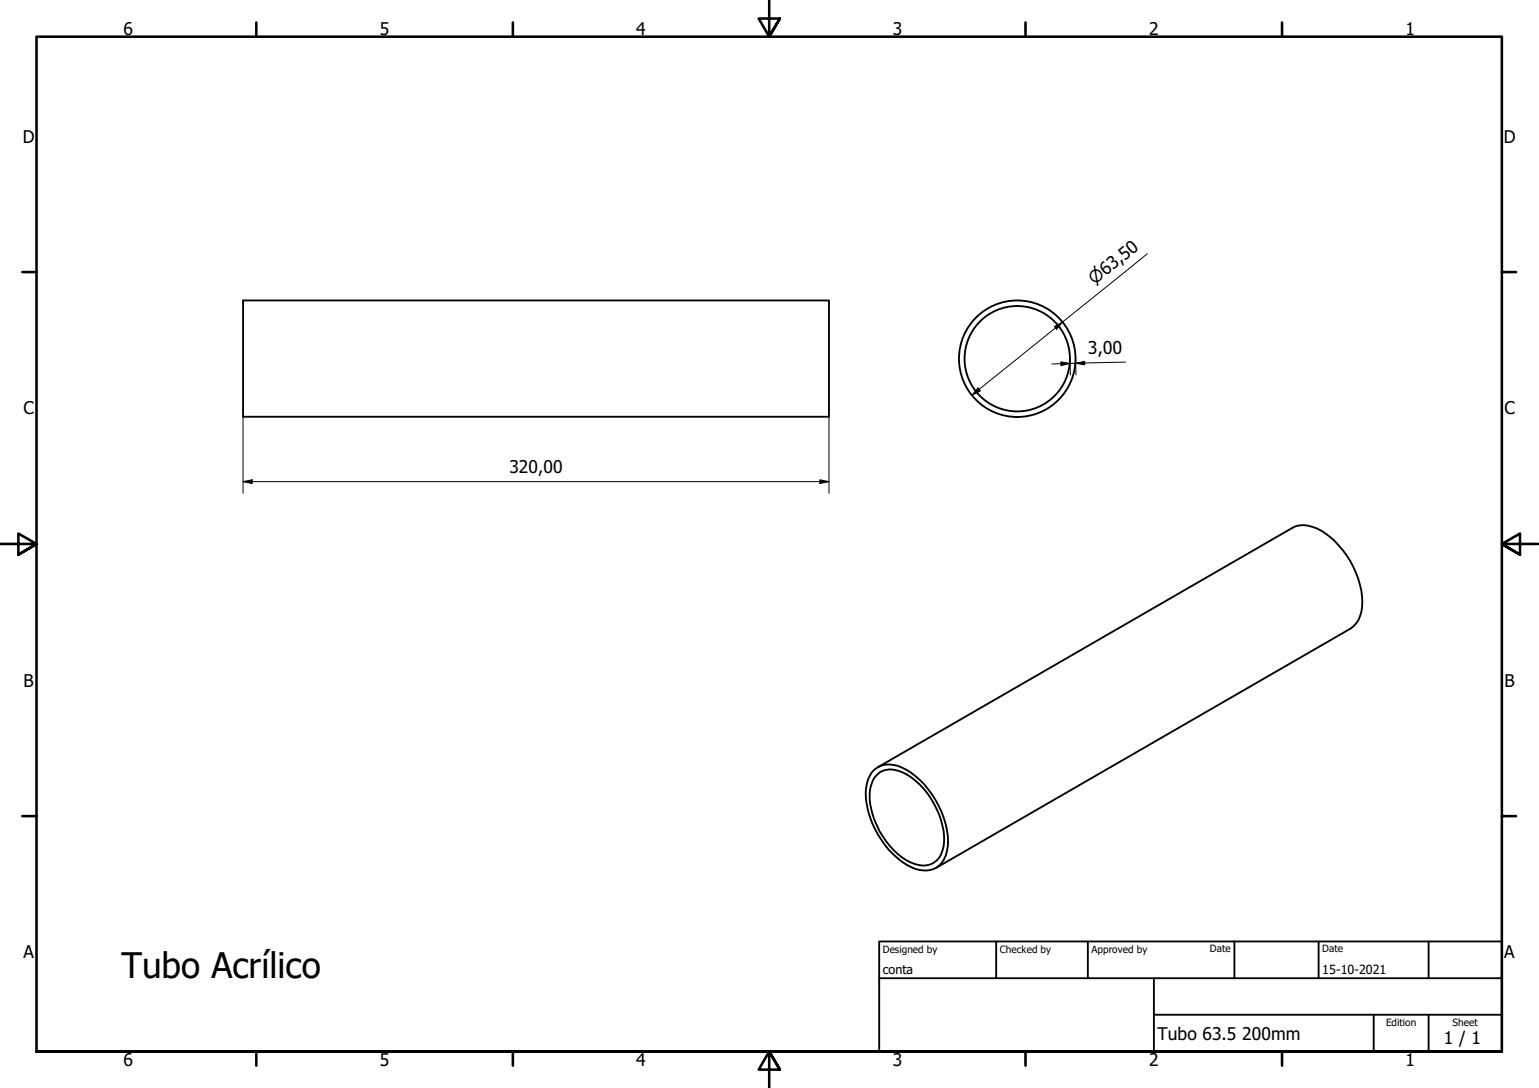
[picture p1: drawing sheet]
<svg xmlns="http://www.w3.org/2000/svg" width="420mm" height="297mm" viewBox="0 0 420 297" stroke-linecap="round" stroke-linejoin="round" font-family="sans-serif">
<!-- layer: Visible (ISO) -->
<g fill="none" stroke="#000" stroke-width=".51">
<path d="M66.4 82h159.9v31.8h-159.9zM238.8 210a7.4 7.4 0 0 1 8.8 .2 24.5 24.5 0 0 1 11.2 20.9 7 7 0 0 1-4.2 6.2 9.2 9.2 0 0 1-8.3-2 24.5 24.5 0 0 1-9.9-20 8 8 0 0 1 2.4-5.3zM239.5 211.5a5.8 5.8 0 0 1 6.9-.6 21.8 21.8 0 0 1 11.3 18.8 6.7 6.7 0 0 1-3.6 6.3 8.4 8.4 0 0 1-7.7-1.8 22.3 22.3 0 0 1-9-17.6 8.2 8.2 0 0 1 2.1-5.1zM239.6 209.5l113.2-65.4a8.6 8.6 0 0 1 9.1 1.6 24.6 24.6 0 0 1 10 18.6 8.4 8.4 0 0 1-3.2 7.3l-113.2 65.4"/>
<circle cx="277.7" cy="97.9" r="14.4"/>
<circle cx="277.7" cy="97.9" r="15.9"/>
</g>
<!-- layer: Border (ISO) -->
<g fill="none" stroke="#000" stroke-width=".7">
<path d="M70 6.1v3.9M140 6.1v3.9M210 0v10l-2.9-4.9h5.8l-2.9 4.9 2.9-4.9M280 6.1v3.9M350 6.1v3.9M6.1 74.3h3.9M410 74.3h3.9M0 148.5h10l-5-2.8v5.7l5-2.9-5 2.9M420 148.5h-10l5-2.8v5.7l-5-2.9 5 2.9M6.1 222.8h3.9M410 222.8h3.9M10 287.1v-277.1h400v277.1h-400h400"/>
<path d="M70 287.1v3.8M140 287.1v3.8M212.9 292l-2.9-4.9 2.9 4.9h-5.8l2.9-4.9v9.9M280 287.1v3.8M350 287.1v3.8"/>
</g>
<!-- layer: Title (ISO) -->
<path d="M240 257h170v30.1h-170zM272 257v10.1M297 257v10.1M337 257v10.1M360 257v10.1M390 257v10.1M240 267.1h170M315 277h95M315 267.1v20M375 277v10.1M390 277v10.1" fill="none" stroke="#000" stroke-width=".51"/>
<!-- layer: Dimension (ISO) -->
<g fill="none" stroke="#000" stroke-width=".27">
<path d="M313.2 69.3l-47.8 38.6M287.8 89.1l2.3-1.2-1.6 2zM289.6 98.8l2.6 .4-2.5 .6zM292.1 97.5l.1 4.9M293.6 99.2l2.5-.5 .1 .9zM293.6 97.5l.2 4.8M307.3 98.9l-20.2 .5M66.4 113.8v20.9M226.3 113.8v20.9M267 105.9l.7 .8-2.3 1.2zM66.4 131.5l2.4-.5v1zM66.4 131.5h159.9"/>
<path d="M223.8 131l2.5 .5-2.5 .5z"/>
</g>
<g fill="#000">
<path d="M287.8 89.1l2.3-1.2-1.6 2z" fill-rule="evenodd"/>
<path d="M289.6 98.8l2.6 .4-2.5 .6z" fill-rule="evenodd"/>
<path d="M293.6 99.2l2.5-.5 .1 .9z" fill-rule="evenodd"/>
<path d="M267 105.9l.7 .8-2.3 1.2z" fill-rule="evenodd"/>
<path d="M66.4 131.5l2.4-.5v1z" fill-rule="evenodd"/>
<path d="M223.8 131l2.5 .5-2.5 .5z" fill-rule="evenodd"/>
</g>
<text font-size="9.6" x="33.1" y="267">Tubo Acrílico</text>
<g font-size="4.8">
<text x="33.7" y="9.6">6</text>
<text x="103.7" y="9.6">5</text>
<text x="173.7" y="9.6">4</text>
<text x="243.7" y="9.6">3</text>
<text x="313.7" y="9.6">2</text>
<text x="383.7" y="9.6">1</text>
<text x="6.2" y="38.9">D</text>
<text x="410.5" y="38.9">D</text>
<text x="297.1" y="96.7" transform="rotate(-1 297.1 96.7)">3,00</text>
<text x="6.4" y="113.1">C</text>
<text x="410.7" y="113.1">C</text>
<text x="139.1" y="129.1">320,00</text>
<text x="6.4" y="187.4">B</text>
<text x="410.7" y="187.4">B</text>
<text x="6.4" y="261.7">A</text>
<text x="410.7" y="261.7">A</text>
<text x="316" y="283.8">Tubo 63.5</text>
<text x="339.1" y="283.8">200mm</text>
<text x="394.2" y="285">1 / 1</text>
<text x="33.7" y="290.9">6</text>
<text x="103.7" y="290.9">5</text>
<text x="173.7" y="290.9">4</text>
<text x="243.7" y="290.9">3</text>
<text x="313.7" y="290.9">2</text>
<text x="383.7" y="290.9">1</text>
</g>
<text font-size="4.6" x="298.8" y="77.8" transform="rotate(-39 298.8 77.8)">⌀63,50</text>
<g font-size="3.4">
<text x="241" y="266">conta</text>
<text x="361" y="266">15-10-2021</text>
</g>
<g font-size="2.7">
<text x="241" y="260.1">Designed by</text>
<text x="273" y="260.1">Checked by</text>
<text x="298" y="260.1">Approved by</text>
<text x="330.3" y="260">Date</text>
<text x="361" y="260">Date</text>
<text x="378.4" y="280.1">Edition</text>
<text x="396.6" y="280.1">Sheet</text>
</g>
</svg>
